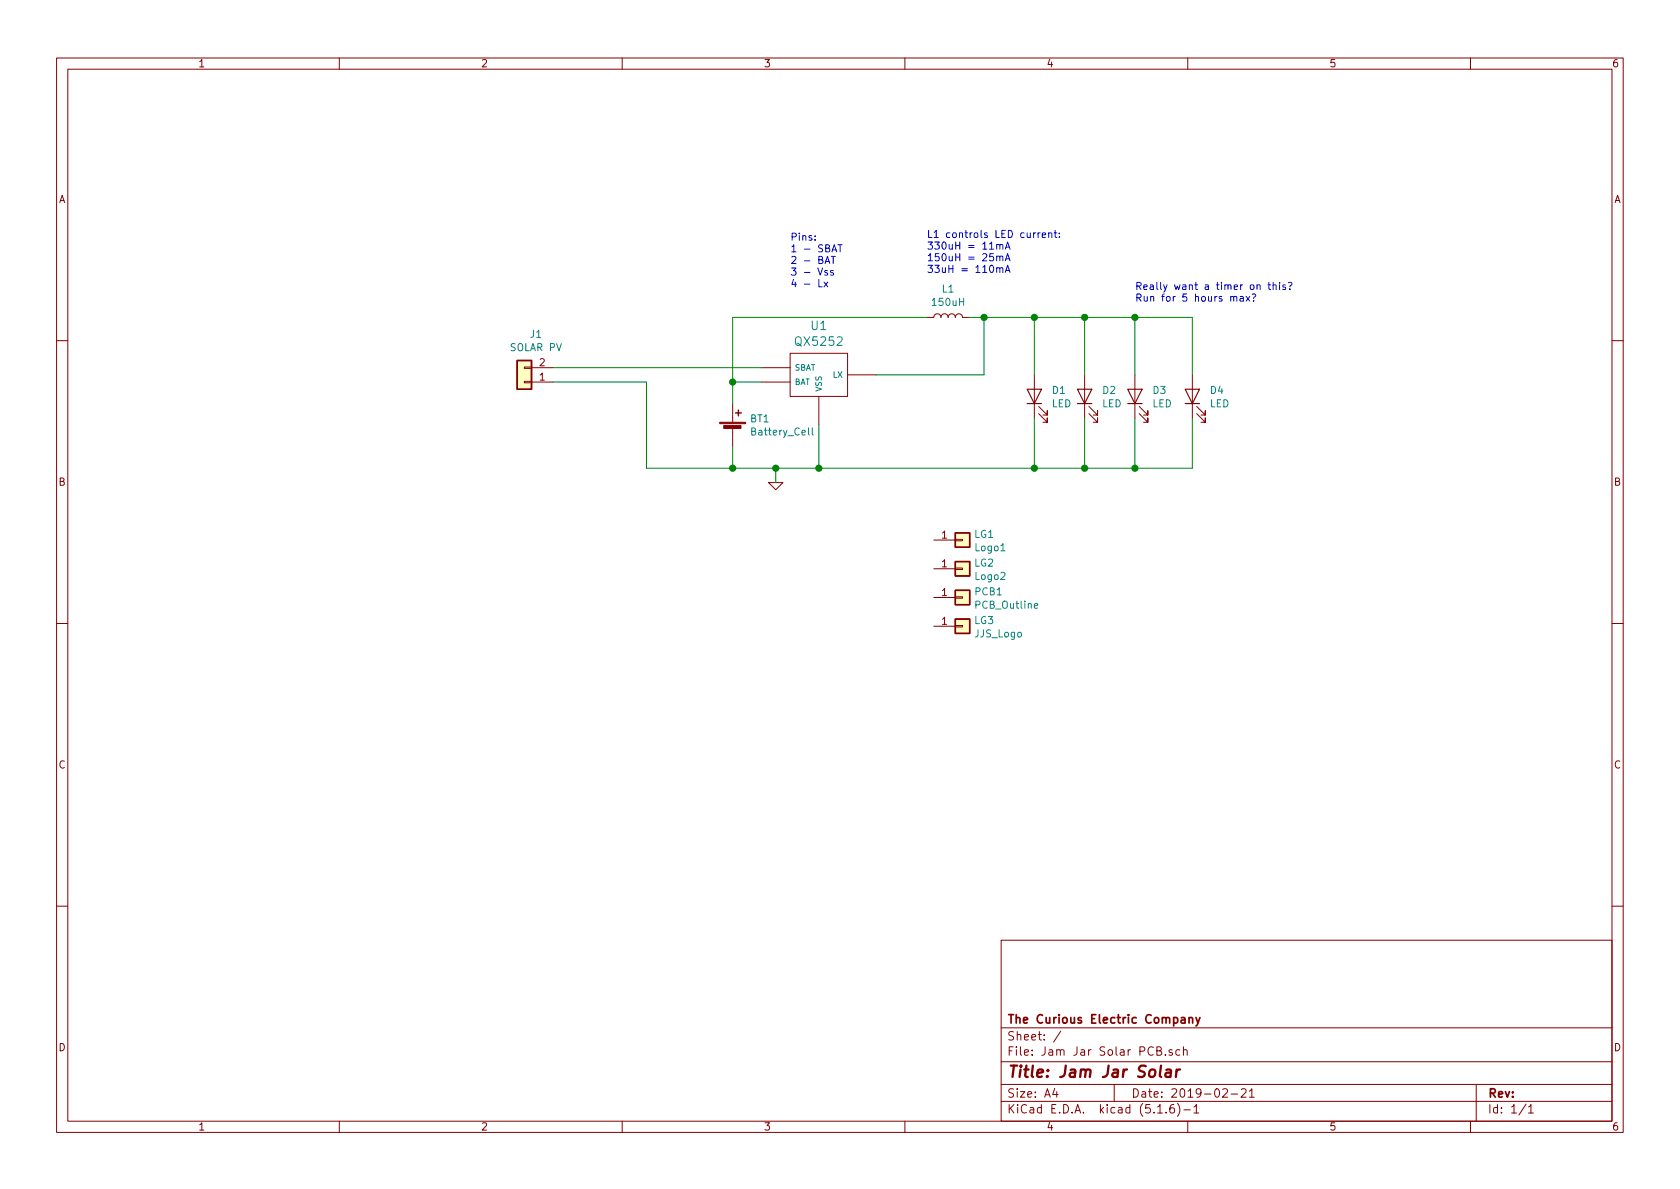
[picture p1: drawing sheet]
EESchema Schematic File Version 4
LIBS:Jam Jar Solar PCB-cache
EELAYER 29 0
EELAYER END
$Descr A4 11693 8268
encoding utf-8
Sheet 1 1
Title "Jam Jar Solar"
Date "2019-02-21"
Rev ""
Comp "The Curious Electric Company"
Comment1 ""
Comment2 ""
Comment3 ""
Comment4 ""
$EndDescr
$Comp
L Jam-Jar-Solar-PCB-rescue:LED-Device D1
U 1 1
P 7200 2750
F 0 "D1" V 7239 2631 50  0000 R CNN
F 1 "LED" V 7146 2631 50  0000 R CNN
F 2 "REInnovationFootprint:TH_LED-5MM_larg_pad" H 7200 2750 50  0001 C CNN
F 3 "~" H 7200 2750 50  0001 C CNN
	1    7200 2750
	0    -1   -1   0   
$EndComp
$Comp
L Jam-Jar-Solar-PCB-rescue:Conn_01x01-Connector_Generic LG1
U 1 1
P 6700 3750
F 0 "LG1" H 6779 3792 50  0000 L CNN
F 1 "Logo1" H 6779 3699 50  0000 L CNN
F 2 "CuriousElectric3:TCEC_Words_13mm" H 6700 3750 50  0001 C CNN
F 3 "~" H 6700 3750 50  0001 C CNN
	1    6700 3750
	1    0    0    -1  
$EndComp
$Comp
L Jam-Jar-Solar-PCB-rescue:Conn_01x01-Connector_Generic PCB1
U 1 1
P 6700 4150
F 0 "PCB1" H 6779 4192 50  0000 L CNN
F 1 "PCB_Outline" H 6779 4099 50  0000 L CNN
F 2 "REInnovationFootprint:JJS_PCB_Outline" H 6700 4150 50  0001 C CNN
F 3 "~" H 6700 4150 50  0001 C CNN
	1    6700 4150
	1    0    0    -1  
$EndComp
$Comp
L Jam-Jar-Solar-PCB-rescue:Conn_01x01-Connector_Generic LG2
U 1 1
P 6700 3950
F 0 "LG2" H 6779 3992 50  0000 L CNN
F 1 "Logo2" H 6779 3899 50  0000 L CNN
F 2 "CuriousElectric3:2020_04_14_CuriousElectricCompany_Logo_Round_15mm_FCu" H 6700 3950 50  0001 C CNN
F 3 "~" H 6700 3950 50  0001 C CNN
	1    6700 3950
	1    0    0    -1  
$EndComp
$Comp
L Jam-Jar-Solar-PCB-rescue:LED-Device D2
U 1 1
P 7550 2750
F 0 "D2" V 7589 2631 50  0000 R CNN
F 1 "LED" V 7496 2631 50  0000 R CNN
F 2 "REInnovationFootprint:TH_LED-5MM_larg_pad" H 7550 2750 50  0001 C CNN
F 3 "~" H 7550 2750 50  0001 C CNN
	1    7550 2750
	0    -1   -1   0   
$EndComp
$Comp
L Jam-Jar-Solar-PCB-rescue:LED-Device D3
U 1 1
P 7900 2750
F 0 "D3" V 7939 2631 50  0000 R CNN
F 1 "LED" V 7846 2631 50  0000 R CNN
F 2 "REInnovationFootprint:TH_LED-5MM_larg_pad" H 7900 2750 50  0001 C CNN
F 3 "~" H 7900 2750 50  0001 C CNN
	1    7900 2750
	0    -1   -1   0   
$EndComp
Wire Wire Line
	3850 2650 4500 2650
$Comp
L Jam-Jar-Solar-PCB-rescue:Conn_01x02-Connector_Generic J1
U 1 1
P 3650 2650
F 0 "J1" H 3569 2320 50  0000 C CNN
F 1 "SOLAR PV" H 3569 2413 50  0000 C CNN
F 2 "REInnovationFootprint:Solar_PV_TH_SMD" H 3650 2650 50  0001 C CNN
F 3 "~" H 3650 2650 50  0001 C CNN
	1    3650 2650
	-1   0    0    1   
$EndComp
$Comp
L matts_components:QX5252 U1
U 1 1
P 5700 2600
F 0 "U1" H 5700 2945 60  0000 C CNN
F 1 "QX5252" H 5700 2835 60  0000 C CNN
F 2 "REInnovationFootprint:TH_QX5252" H 5700 2600 60  0001 C CNN
F 3 "" H 5700 2835 60  0000 C CNN
	1    5700 2600
	1    0    0    -1  
$EndComp
$Comp
L matts_components:GND #PWR01
U 1 1
P 5400 3350
F 0 "#PWR01" H 5400 3350 30  0001 C CNN
F 1 "GND" H 5400 3280 30  0001 C CNN
F 2 "" H 5400 3350 60  0000 C CNN
F 3 "" H 5400 3350 60  0000 C CNN
	1    5400 3350
	1    0    0    -1  
$EndComp
$Comp
L Jam-Jar-Solar-PCB-rescue:L-Device L1
U 1 1
P 6600 2200
F 0 "L1" V 6795 2200 50  0000 C CNN
F 1 "150uH" V 6702 2200 50  0000 C CNN
F 2 "REInnovationFootprint:TH_Inductor_JJS" H 6600 2200 50  0001 C CNN
F 3 "~" H 6600 2200 50  0001 C CNN
	1    6600 2200
	0    -1   -1   0   
$EndComp
Wire Wire Line
	5300 2650 5100 2650
Wire Wire Line
	5100 2650 5100 2800
Wire Wire Line
	5100 3100 5100 3250
Wire Wire Line
	5100 3250 5400 3250
Wire Wire Line
	5700 3250 5700 2950
Wire Wire Line
	5400 3350 5400 3250
Connection ~ 5400 3250
Wire Wire Line
	5400 3250 5700 3250
Wire Wire Line
	4500 2650 4500 3250
Wire Wire Line
	4500 3250 5100 3250
Connection ~ 5100 3250
Wire Wire Line
	3850 2550 5300 2550
Wire Wire Line
	5100 2650 5100 2200
Wire Wire Line
	5100 2200 6450 2200
Connection ~ 5100 2650
Wire Wire Line
	6100 2600 6850 2600
Wire Wire Line
	6850 2600 6850 2200
Wire Wire Line
	6850 2200 6750 2200
Wire Wire Line
	7900 2900 7900 3250
Wire Wire Line
	7900 3250 7550 3250
Connection ~ 5700 3250
Wire Wire Line
	6850 2200 7200 2200
Wire Wire Line
	7900 2200 7900 2600
Connection ~ 6850 2200
Wire Wire Line
	7550 2600 7550 2200
Connection ~ 7550 2200
Wire Wire Line
	7550 2200 7900 2200
Wire Wire Line
	7200 2600 7200 2200
Connection ~ 7200 2200
Wire Wire Line
	7200 2200 7550 2200
Wire Wire Line
	7200 2900 7200 3250
Connection ~ 7200 3250
Wire Wire Line
	7200 3250 5700 3250
Wire Wire Line
	7550 2900 7550 3250
Connection ~ 7550 3250
Wire Wire Line
	7550 3250 7200 3250
Text Notes 6450 1900 0    50   ~ 0
L1 controls LED current: \n330uH = 11mA\n150uH = 25mA\n33uH = 110mA
Text Notes 5500 2000 0    50   ~ 0
Pins:\n1 - SBAT\n2 - BAT\n3 - Vss\n4 - Lx
$Comp
L Device:Battery_Cell BT1
U 1 1
P 5100 3000
F 0 "BT1" H 5218 3096 50  0000 L CNN
F 1 "Battery_Cell" H 5218 3005 50  0000 L CNN
F 2 "REInnovationFootprint:Batt_Holder_AAA" V 5100 3060 50  0001 C CNN
F 3 "~" V 5100 3060 50  0001 C CNN
	1    5100 3000
	1    0    0    -1  
$EndComp
$Comp
L Jam-Jar-Solar-PCB-rescue:LED-Device D4
U 1 1
P 8300 2750
F 0 "D4" V 8339 2631 50  0000 R CNN
F 1 "LED" V 8246 2631 50  0000 R CNN
F 2 "REInnovationFootprint:TH_LED-5MM_larg_pad" H 8300 2750 50  0001 C CNN
F 3 "~" H 8300 2750 50  0001 C CNN
	1    8300 2750
	0    -1   -1   0   
$EndComp
Wire Wire Line
	8300 2900 8300 3250
Wire Wire Line
	7900 2200 8300 2200
Connection ~ 7900 2200
Wire Wire Line
	8300 2600 8300 2200
Wire Wire Line
	8300 3250 7900 3250
Connection ~ 7900 3250
$Comp
L Jam-Jar-Solar-PCB-rescue:Conn_01x01-Connector_Generic LG3
U 1 1
P 6700 4350
F 0 "LG3" H 6779 4392 50  0000 L CNN
F 1 "JJS_Logo" H 6779 4299 50  0000 L CNN
F 2 "REInnovationGraphics:JJS_Jar_logo" H 6700 4350 50  0001 C CNN
F 3 "~" H 6700 4350 50  0001 C CNN
	1    6700 4350
	1    0    0    -1  
$EndComp
$EndSCHEMATC
